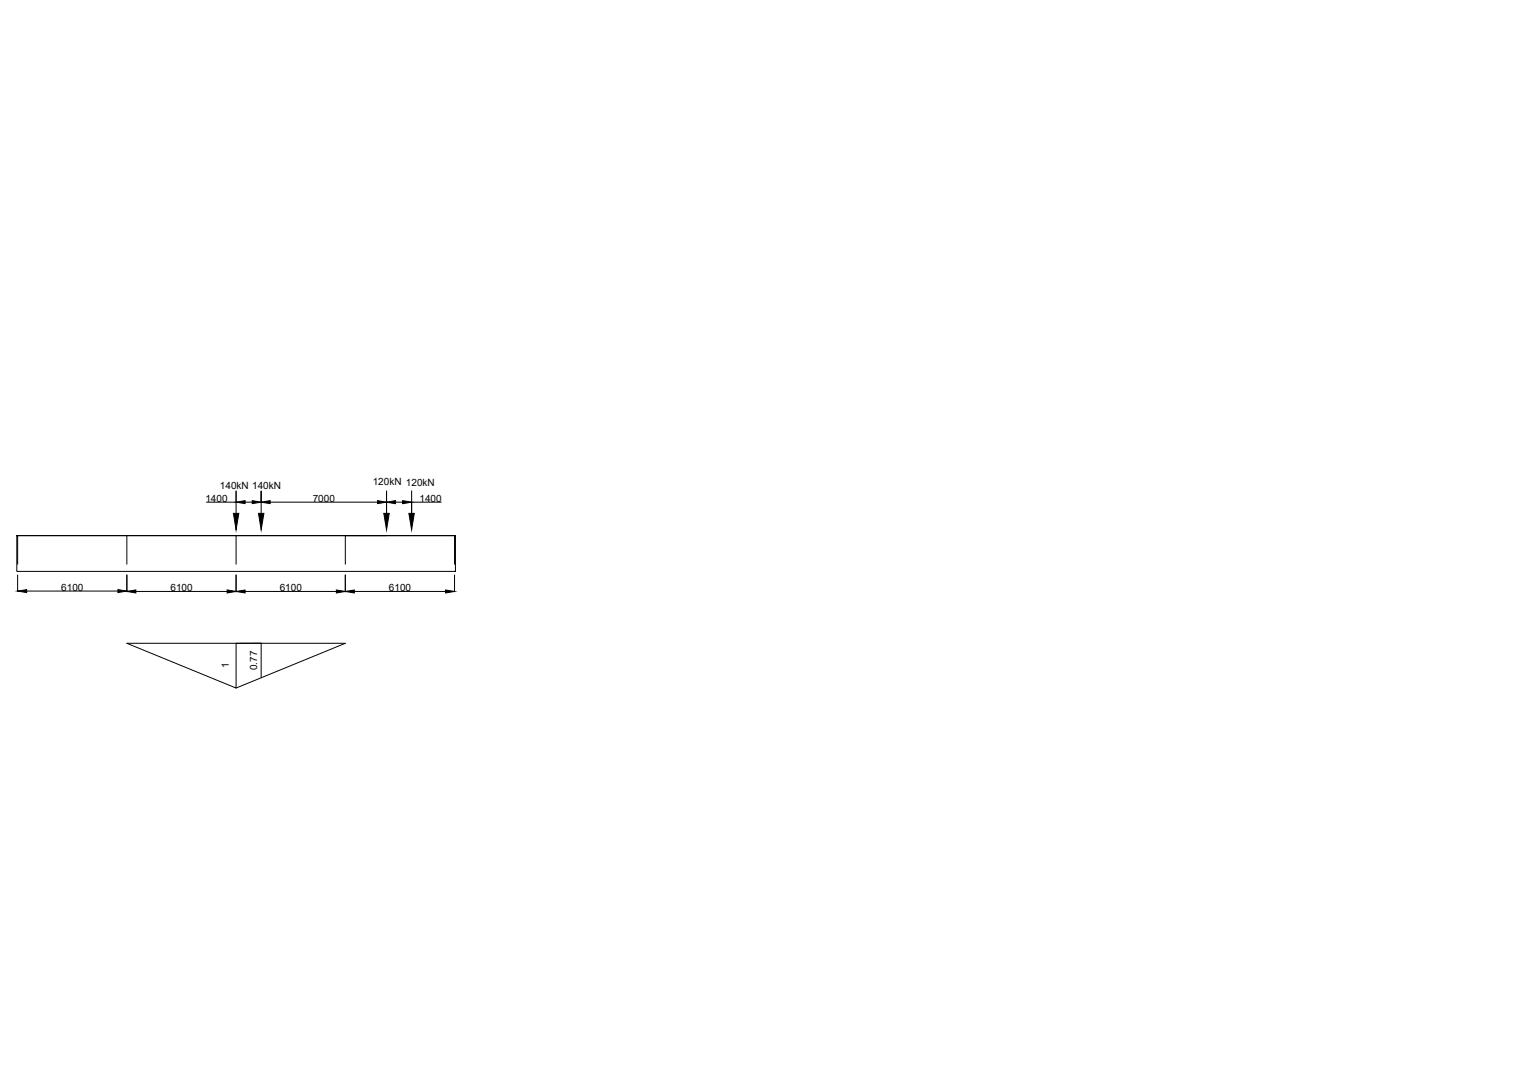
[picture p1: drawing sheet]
<svg xmlns="http://www.w3.org/2000/svg" width="420mm" height="297mm" viewBox="0 0 420 297" stroke-linecap="round" stroke-linejoin="round" font-family="sans-serif">
<!-- layer: 0 -->
<g fill="none" stroke="#000" stroke-width=".28">
<path d="M57.3 139.4h8.3M65.6 136.3v6.2M68.1 139.4h1.9M72.5 136.3v6.2M75 139.4h29.8M107.3 136.3v6.2M109.8 139.4h2M114.3 136.3v6.2M114.3 139.4h8.2M4.7 148.7h121.8v9.9h-121.8zM4.9 156.6v-7.9h-.2h30.5v7.9M4.9 159.6v4.6"/>
<path d="M35.2 148.7h30.4v7.9M35.2 159.6v4.7M65.6 148.7h41.7M65.6 159.6v4.7M95.9 156.6v-7.9h30.6h-.3v7.9M95.9 159.6v4.7M126.2 159.6v4.7M7.4 164.1h25.4M37.7 164.2h25.4M68.1 164.2h25.3M98.4 164.2h25.3M72.5 188.2v-9.7l-6.9 .1v12.4l-30.4-12.4h60.7l-30.3 12.4"/>
</g>
<g fill="#000" stroke="#000" stroke-width=".28">
<path d="M65.6 139.4l2.5-.4v.8zM70 139l2.5 .4-2.5 .4zM72.5 139.4l2.5-.4v.8zM104.8 139l2.5 .4-2.5 .4zM107.3 139.4l2.5-.4v.8zM111.8 139l2.5 .4-2.5 .4zM64.8 142.5h1.5l-.7 4.6zM71.8 142.5h1.5l-.8 4.6zM106.6 142.5h1.5l-.8 4.6zM113.5 142.5h1.5l-.7 4.6zM4.9 164.1l2.5-.4v.8zM32.8 163.7l2.4 .4-2.4 .4z"/>
<path d="M35.2 164.2l2.5-.4v.8zM63.1 163.8l2.5 .4-2.5 .4zM65.6 164.2l2.5-.4v.8zM93.4 163.8l2.5 .4-2.5 .4zM95.9 164.2l2.5-.4v.8zM123.7 163.8l2.5 .4-2.5 .4z"/>
</g>
<g font-size="2.8">
<text x="61.1" y="135.7">140kN 140kN</text>
<text x="103.5" y="134.7">120kN 120kN</text>
<text x="57" y="139.4">1400</text>
<text x="86.8" y="139.4">7000</text>
<text x="116.5" y="139.4">1400</text>
<text x="17" y="164.1">6100</text>
<text x="47.3" y="164.1">6100</text>
<text x="77.7" y="164.1">6100</text>
<text x="108" y="164.1">6100</text>
<text x="63.6" y="185.5" transform="rotate(-90 63.6 185.5)">1</text>
<text x="71.4" y="186.1" transform="rotate(-90 71.4 186.1)">0.77</text>
</g>
</svg>
